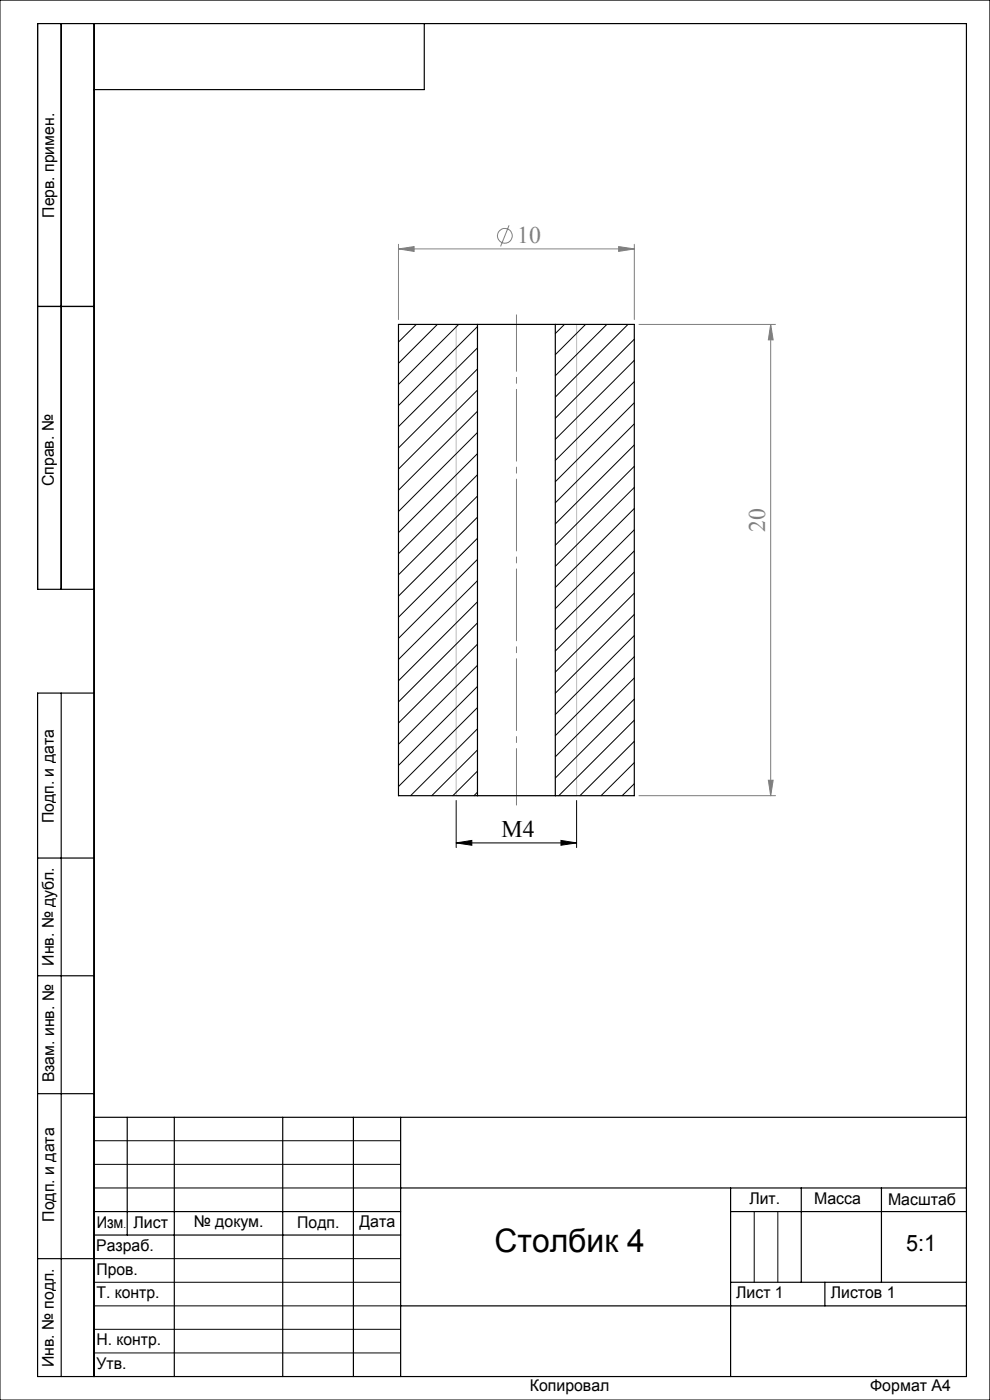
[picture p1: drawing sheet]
<svg xmlns="http://www.w3.org/2000/svg" width="210mm" height="297mm" viewBox="0 0 210 297" stroke-linecap="round" stroke-linejoin="round" font-family="sans-serif">
<g fill="none" stroke="#808080" stroke-width=".21">
<path d="M84.5 52.8l3.3-.5v1zM84.5 51.8v16M84.5 52.8h50M108 47.8l-1.8 4.5M131.2 52.3l3.3 .5-3.3 .5zM134.5 51.8v16M135.5 68.8h29M163.5 68.8l.5 3.3h-1zM163.5 68.8v100M135.5 168.8h29M163 165.5h1l-.5 3.3z"/>
<circle cx="107.1" cy="50" r="1.56"/>
</g>
<g fill="none" stroke="#000" stroke-width=".21">
<path d="M0 0h210v297h-210zM96.8 178.8l3.3-.5v1zM96.8 169.8v10M96.8 178.8h25.5M119 178.3l3.3 .5-3.3 .5zM122.3 169.8v10M20 242h65M20 247h65M20 252h65M160 257v15M165 257v15M20 267h65"/>
<path d="M20 272h65M20 277h65M20 282h65M20 287h65"/>
</g>
<path d="M109.6 66.8v104" fill="none" stroke="#808080" stroke-width=".21" stroke-dasharray="15.2 1.3 1.3 1.3" stroke-dashoffset="3.2"/>
<g fill="none" stroke="#000" stroke-width=".25">
<path d="M13 5v120M20 5v287M90 5v14h-70M8 65h12M20 125h-12v-120h197v287h-197v-145h12M13 147v145M8 182h12M8 207h12M8 232h12M20 237h185M27 237v25M37 237v55"/>
<path d="M60 237v55M75 237v55M85 237v55M20 257h65M85 252h120M155 252v40M155 257h50M170 252v20M187 252v20M8 267h12M20 262h65M85 277h120"/>
<path d="M155 272h50M175 272v5"/>
</g>
<path d="M96.8 68.8h25.5v100h-25.5z" fill="none" stroke="#c0c0c0" stroke-width=".21"/>
<path d="M96.8 178.8l3.3-.5v1zM119 178.3l3.3 .5-3.3 .5z" fill="#000"/>
<g fill="#808080">
<path d="M84.5 52.8l3.3-.5v1zM131.2 52.3l3.3 .5-3.3 .5z"/>
<path d="M163.5 68.8l.5 3.3h-1zM163 165.5h1l-.5 3.3z"/>
</g>
<g fill="none" stroke="#000" stroke-width=".21">
<path d="M88.3 68.8l-3.8 3.8M92.8 68.8l-8.3 8.3M97.3 68.8l-12.8 12.8M101.3 69.3l-16.8 16.7M101.3 73.8l-16.8 16.7M101.3 78.3l-16.8 16.7M119.7 68.8l-1.9 2M124.2 68.8l-6.4 6.4M128.7 68.8l-10.9 10.9M133.2 68.8l-15.4 15.4M134.5 76.4l-16.7 16.8M134.5 72l-16.7 16.7"/>
<path d="M101.3 82.8l-16.8 16.7M101.3 87.2l-16.8 16.8M101.3 91.8l-16.8 16.7M101.3 96.2l-16.8 16.8M134.5 81l-16.7 16.7M134.5 85.4l-16.7 16.8M134.5 89.9l-16.7 16.8M134.5 94.4l-16.7 16.8M134.5 98.9l-16.7 16.8M101.3 100.7l-16.8 16.8M101.3 105.2l-16.8 16.8M101.3 109.7l-16.8 16.8"/>
<path d="M101.3 114.2l-16.8 16.7M101.3 118.7l-16.8 16.7M134.5 112.4l-16.7 16.7M134.5 116.9l-16.7 16.7M134.5 103.4l-16.7 16.8M134.5 107.9l-16.7 16.7M101.3 123.2l-16.8 16.7M101.3 127.7l-16.8 16.7M101.3 132.1l-16.8 16.8M101.3 136.7l-16.8 16.7M134.5 121.4l-16.7 16.7M134.5 125.8l-16.7 16.8"/>
<path d="M134.5 130.3l-16.7 16.8M134.5 134.8l-16.7 16.8M134.5 139.3l-16.7 16.8M101.3 141.1l-16.8 16.8M101.3 145.6l-16.8 16.8M101.3 150.1l-16.8 16.8M101.3 154.6l-14.2 14.2M101.3 159.1l-9.7 9.7M134.5 143.8l-16.7 16.7M134.5 148.3l-16.7 16.8M134.5 152.8l-16 16M134.5 157.3l-11.5 11.5"/>
<path d="M101.3 163.6l-5.2 5.2M101.3 168.1l-.8 .7M134.5 161.8l-7 7M134.5 166.3l-2.5 2.5"/>
</g>
<path d="M101.3 68.8h16.5M101.3 68.8h-16.8v100h16.8M101.3 68.8v100M117.8 68.8h16.7v100h-16.7M117.8 68.8v100M101.3 168.8h16.5" fill="none" stroke="#000" stroke-width=".25"/>
<text font-size="6.9" x="104.9" y="265.6">Столбик 4</text>
<g font-size="5" fill="#808080">
<text x="109.7" y="51.6">10</text>
<text x="162.3" y="112.9" transform="rotate(-90 162.3 112.9)">20</text>
</g>
<text font-size="5" x="106.4" y="177.6">М4</text>
<text font-size="4.8" x="192.2" y="265.3">5:1</text>
<g font-size="3.4">
<text x="11.5" y="46.2" transform="rotate(-90 11.5 46.2)">Перв. примен.</text>
<text x="11.4" y="103.2" transform="rotate(-90 11.4 103.2)">Справ. №</text>
<text x="11.4" y="174.7" transform="rotate(-90 11.4 174.7)">Подп. и дата</text>
<text x="11.5" y="204.9" transform="rotate(-90 11.5 204.9)">Инв. № дубл.</text>
<text x="11.5" y="229.6" transform="rotate(-90 11.5 229.6)">Взам. инв. №</text>
<text x="159" y="255.5">Лит.</text>
<text x="172.7" y="255.5">Масса</text>
<text x="188.4" y="255.6">Масштаб</text>
<text x="11.5" y="259.2" transform="rotate(-90 11.5 259.2)">Подп. и дата</text>
<text x="20.5" y="260.4">Изм</text>
<text x="28.3" y="260.4">Лист</text>
<text x="41.1" y="260.4">№ докум.</text>
<text x="63.1" y="260.4">Подп.</text>
<text x="76.2" y="260.4">Дата</text>
<text x="20.4" y="265.4">Разраб.</text>
<text x="20.5" y="275.4">Т. контр.</text>
<text x="20.5" y="270.4">Пров.</text>
<text x="156.2" y="275.4">Лист 1</text>
<text x="176.2" y="275.4">Листов 1</text>
<text x="20.5" y="285.4">Н. контр.</text>
<text x="11.4" y="290" transform="rotate(-90 11.4 290)">Инв. № подл.</text>
<text x="20.5" y="290.4">Утв.</text>
<text x="112.4" y="295">Копировал</text>
<text x="184.6" y="295">Формат А4</text>
</g>
<text font-size="2.1" x="26.2" y="260.4">.</text>
</svg>
